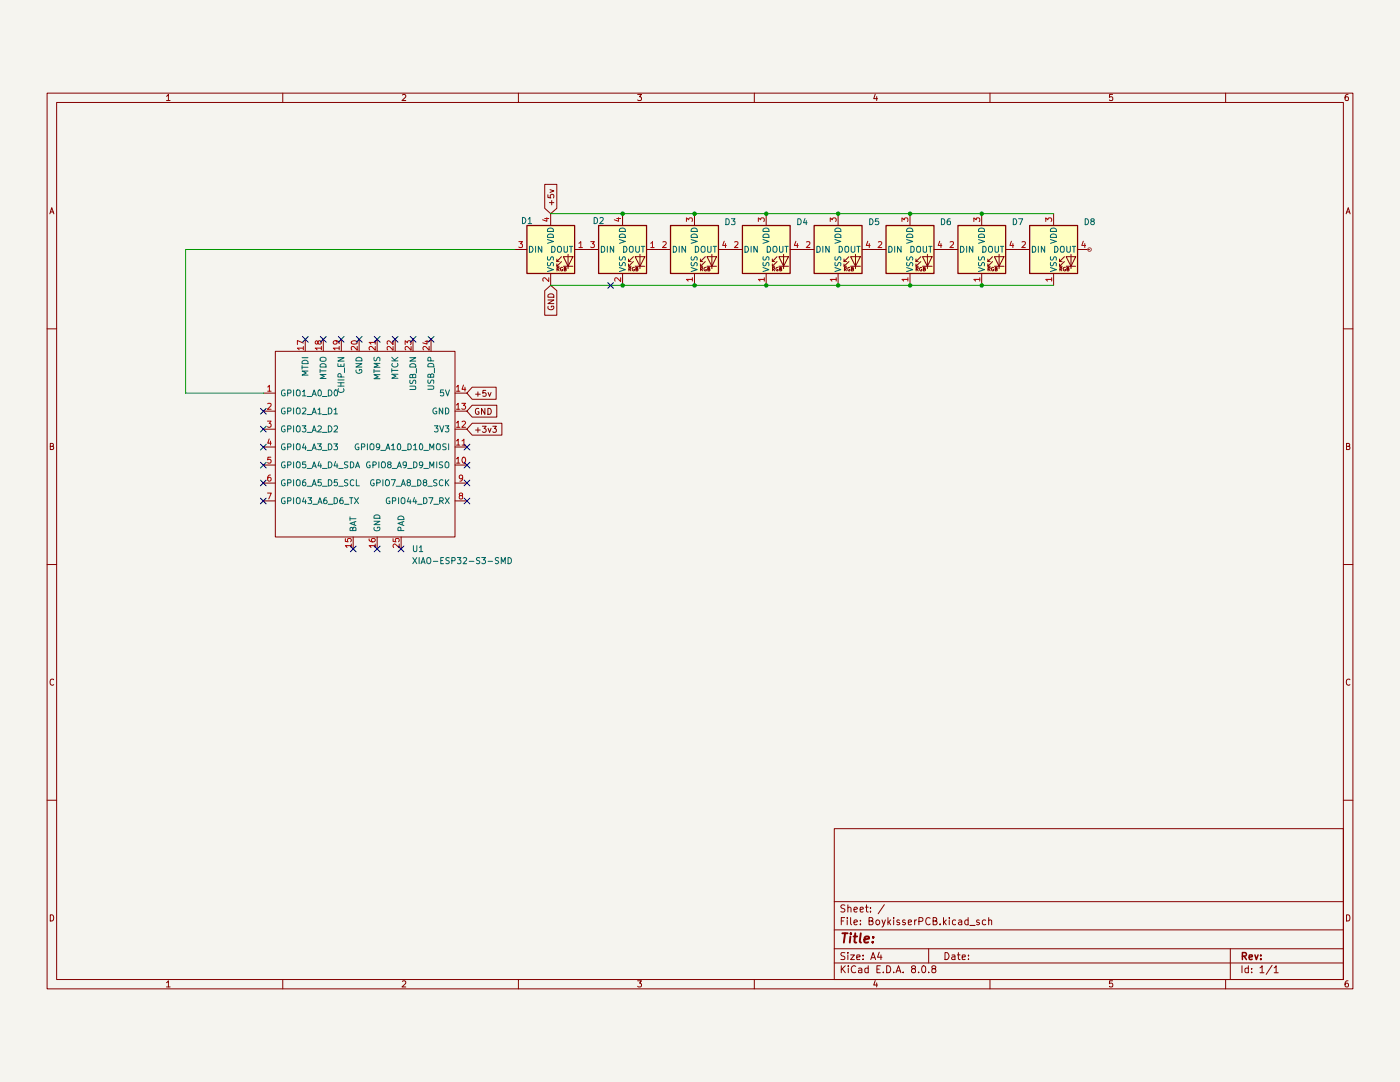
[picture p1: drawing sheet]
(kicad_sch
 (version 20231120)
 (generator "eeschema")
 (generator_version "8.0")
 (paper "A4")
 (lib_symbols
  (symbol "LED:SK6812"
   (pin_names
    (offset 0.254)) (exclude_from_sim no) (in_bom yes) (on_board yes)
   (property "Reference" "D" (at 5.08 5.715 0) (effects (font (size 1.27 1.27)) (justify right bottom)))
   (property "Value" "SK6812" (at 1.27 -5.715 0) (effects (font (size 1.27 1.27)) (justify left top)))
   (property "Footprint" "LED_SMD:LED_SK6812_PLCC4_5.0x5.0mm_P3.2mm" (at 1.27 -7.62 0) (effects (font (size 1.27 1.27)) (justify left top) (hide yes)))
   (property "Datasheet" "https://cdn-shop.adafruit.com/product-files/1138/SK6812+LED+datasheet+.pdf" (at 2.54 -9.525 0) (effects (font (size 1.27 1.27)) (justify left top) (hide yes)))
   (property "Description" "RGB LED with integrated controller" (at 0 0 0) (effects (font (size 1.27 1.27)) (hide yes)))
   (symbol "SK6812_0_0"
    (text "RGB" (at 2.286 -4.191 0) (effects (font (size 0.762 0.762)))))
   (symbol "SK6812_0_1"
    (polyline (pts (xy 1.27 -3.556) (xy 1.778 -3.556)) (stroke (width 0) (type default)) (fill (type none)))
    (polyline (pts (xy 1.27 -2.54) (xy 1.778 -2.54)) (stroke (width 0) (type default)) (fill (type none)))
    (polyline (pts (xy 4.699 -3.556) (xy 2.667 -3.556)) (stroke (width 0) (type default)) (fill (type none)))
    (polyline (pts (xy 2.286 -2.54) (xy 1.27 -3.556) (xy 1.27 -3.048)) (stroke (width 0) (type default)) (fill (type none)))
    (polyline (pts (xy 2.286 -1.524) (xy 1.27 -2.54) (xy 1.27 -2.032)) (stroke (width 0) (type default)) (fill (type none)))
    (polyline (pts (xy 3.683 -1.016) (xy 3.683 -3.556) (xy 3.683 -4.064)) (stroke (width 0) (type default)) (fill (type none)))
    (polyline (pts (xy 4.699 -1.524) (xy 2.667 -1.524) (xy 3.683 -3.556) (xy 4.699 -1.524)) (stroke (width 0) (type default)) (fill (type none)))
    (rectangle (start 5.08 5.08) (end -5.08 -5.08) (stroke (width 0.254) (type default)) (fill (type background))))
   (symbol "SK6812_1_1"
    (pin power_in line (at 0 -7.62 90) (length 2.54) (name "VSS" (effects (font (size 1.27 1.27)))) (number "1" (effects (font (size 1.27 1.27)))))
    (pin input line (at -7.62 0 0) (length 2.54) (name "DIN" (effects (font (size 1.27 1.27)))) (number "2" (effects (font (size 1.27 1.27)))))
    (pin power_in line (at 0 7.62 270) (length 2.54) (name "VDD" (effects (font (size 1.27 1.27)))) (number "3" (effects (font (size 1.27 1.27)))))
    (pin output line (at 7.62 0 180) (length 2.54) (name "DOUT" (effects (font (size 1.27 1.27)))) (number "4" (effects (font (size 1.27 1.27)))))))
  (symbol "LED:SK6812MINI"
   (pin_names
    (offset 0.254)) (exclude_from_sim no) (in_bom yes) (on_board yes)
   (property "Reference" "D" (at 5.08 5.715 0) (effects (font (size 1.27 1.27)) (justify right bottom)))
   (property "Value" "SK6812MINI" (at 1.27 -5.715 0) (effects (font (size 1.27 1.27)) (justify left top)))
   (property "Footprint" "LED_SMD:LED_SK6812MINI_PLCC4_3.5x3.5mm_P1.75mm" (at 1.27 -7.62 0) (effects (font (size 1.27 1.27)) (justify left top) (hide yes)))
   (property "Datasheet" "https://cdn-shop.adafruit.com/product-files/2686/SK6812MINI_REV.01-1-2.pdf" (at 2.54 -9.525 0) (effects (font (size 1.27 1.27)) (justify left top) (hide yes)))
   (property "Description" "RGB LED with integrated controller" (at 0 0 0) (effects (font (size 1.27 1.27)) (hide yes)))
   (symbol "SK6812MINI_0_0"
    (text "RGB" (at 2.286 -4.191 0) (effects (font (size 0.762 0.762)))))
   (symbol "SK6812MINI_0_1"
    (polyline (pts (xy 1.27 -3.556) (xy 1.778 -3.556)) (stroke (width 0) (type default)) (fill (type none)))
    (polyline (pts (xy 1.27 -2.54) (xy 1.778 -2.54)) (stroke (width 0) (type default)) (fill (type none)))
    (polyline (pts (xy 4.699 -3.556) (xy 2.667 -3.556)) (stroke (width 0) (type default)) (fill (type none)))
    (polyline (pts (xy 2.286 -2.54) (xy 1.27 -3.556) (xy 1.27 -3.048)) (stroke (width 0) (type default)) (fill (type none)))
    (polyline (pts (xy 2.286 -1.524) (xy 1.27 -2.54) (xy 1.27 -2.032)) (stroke (width 0) (type default)) (fill (type none)))
    (polyline (pts (xy 3.683 -1.016) (xy 3.683 -3.556) (xy 3.683 -4.064)) (stroke (width 0) (type default)) (fill (type none)))
    (polyline (pts (xy 4.699 -1.524) (xy 2.667 -1.524) (xy 3.683 -3.556) (xy 4.699 -1.524)) (stroke (width 0) (type default)) (fill (type none)))
    (rectangle (start 5.08 5.08) (end -5.08 -5.08) (stroke (width 0.254) (type default)) (fill (type background))))
   (symbol "SK6812MINI_1_1"
    (pin output line (at 7.62 0 180) (length 2.54) (name "DOUT" (effects (font (size 1.27 1.27)))) (number "1" (effects (font (size 1.27 1.27)))))
    (pin power_in line (at 0 -7.62 90) (length 2.54) (name "VSS" (effects (font (size 1.27 1.27)))) (number "2" (effects (font (size 1.27 1.27)))))
    (pin input line (at -7.62 0 0) (length 2.54) (name "DIN" (effects (font (size 1.27 1.27)))) (number "3" (effects (font (size 1.27 1.27)))))
    (pin power_in line (at 0 7.62 270) (length 2.54) (name "VDD" (effects (font (size 1.27 1.27)))) (number "4" (effects (font (size 1.27 1.27)))))))
  (symbol "Pixeldustsym:XIAO-ESP32-S3-SMD"
   (pin_names
    (offset 1.016)) (exclude_from_sim no) (in_bom yes) (on_board yes)
   (property "Reference" "U" (at -18.542 23.114 0) (effects (font (size 1.27 1.27))))
   (property "Value" "XIAO-ESP32-S3-SMD" (at -8.382 21.336 0) (effects (font (size 1.27 1.27))))
   (property "Footprint" "" (at -8.89 5.08 0) (effects (font (size 1.27 1.27)) (hide yes)))
   (property "Datasheet" "" (at -8.89 5.08 0) (effects (font (size 1.27 1.27)) (hide yes)))
   (property "Description" "" (at 0 0 0) (effects (font (size 1.27 1.27)) (hide yes)))
   (symbol "XIAO-ESP32-S3-SMD_0_1"
    (rectangle (start 19.05 -19.05) (end -19.05 20.32) (stroke (width 0) (type default)) (fill (type none))))
   (symbol "XIAO-ESP32-S3-SMD_1_1"
    (pin passive line (at -21.59 11.43 0) (length 2.54) (name "GPIO1_A0_D0" (effects (font (size 1.27 1.27)))) (number "1" (effects (font (size 1.27 1.27)))))
    (pin passive line (at 21.59 -3.81 180) (length 2.54) (name "GPIO8_A9_D9_MISO" (effects (font (size 1.27 1.27)))) (number "10" (effects (font (size 1.27 1.27)))))
    (pin passive line (at 21.59 0 180) (length 2.54) (name "GPIO9_A10_D10_MOSI" (effects (font (size 1.27 1.27)))) (number "11" (effects (font (size 1.27 1.27)))))
    (pin passive line (at 21.59 3.81 180) (length 2.54) (name "3V3" (effects (font (size 1.27 1.27)))) (number "12" (effects (font (size 1.27 1.27)))))
    (pin passive line (at 21.59 7.62 180) (length 2.54) (name "GND" (effects (font (size 1.27 1.27)))) (number "13" (effects (font (size 1.27 1.27)))))
    (pin passive line (at 21.59 11.43 180) (length 2.54) (name "5V" (effects (font (size 1.27 1.27)))) (number "14" (effects (font (size 1.27 1.27)))))
    (pin passive line (at -2.54 -21.59 90) (length 2.54) (name "BAT" (effects (font (size 1.27 1.27)))) (number "15" (effects (font (size 1.27 1.27)))))
    (pin passive line (at 2.54 -21.59 90) (length 2.54) (name "GND" (effects (font (size 1.27 1.27)))) (number "16" (effects (font (size 1.27 1.27)))))
    (pin passive line (at -12.7 22.86 270) (length 2.54) (name "MTDI" (effects (font (size 1.27 1.27)))) (number "17" (effects (font (size 1.27 1.27)))))
    (pin passive line (at -8.89 22.86 270) (length 2.54) (name "MTDO" (effects (font (size 1.27 1.27)))) (number "18" (effects (font (size 1.27 1.27)))))
    (pin passive line (at -5.08 22.86 270) (length 2.54) (name "CHIP_EN" (effects (font (size 1.27 1.27)))) (number "19" (effects (font (size 1.27 1.27)))))
    (pin passive line (at -21.59 7.62 0) (length 2.54) (name "GPIO2_A1_D1" (effects (font (size 1.27 1.27)))) (number "2" (effects (font (size 1.27 1.27)))))
    (pin passive line (at -1.27 22.86 270) (length 2.54) (name "GND" (effects (font (size 1.27 1.27)))) (number "20" (effects (font (size 1.27 1.27)))))
    (pin passive line (at 2.54 22.86 270) (length 2.54) (name "MTMS" (effects (font (size 1.27 1.27)))) (number "21" (effects (font (size 1.27 1.27)))))
    (pin passive line (at 6.35 22.86 270) (length 2.54) (name "MTCK" (effects (font (size 1.27 1.27)))) (number "22" (effects (font (size 1.27 1.27)))))
    (pin passive line (at 10.16 22.86 270) (length 2.54) (name "USB_DN" (effects (font (size 1.27 1.27)))) (number "23" (effects (font (size 1.27 1.27)))))
    (pin passive line (at 13.97 22.86 270) (length 2.54) (name "USB_DP" (effects (font (size 1.27 1.27)))) (number "24" (effects (font (size 1.27 1.27)))))
    (pin passive line (at 7.62 -21.59 90) (length 2.54) (name "PAD" (effects (font (size 1.27 1.27)))) (number "25" (effects (font (size 1.27 1.27)))))
    (pin passive line (at -21.59 3.81 0) (length 2.54) (name "GPIO3_A2_D2" (effects (font (size 1.27 1.27)))) (number "3" (effects (font (size 1.27 1.27)))))
    (pin passive line (at -21.59 0 0) (length 2.54) (name "GPIO4_A3_D3" (effects (font (size 1.27 1.27)))) (number "4" (effects (font (size 1.27 1.27)))))
    (pin passive line (at -21.59 -3.81 0) (length 2.54) (name "GPIO5_A4_D4_SDA" (effects (font (size 1.27 1.27)))) (number "5" (effects (font (size 1.27 1.27)))))
    (pin passive line (at -21.59 -7.62 0) (length 2.54) (name "GPIO6_A5_D5_SCL" (effects (font (size 1.27 1.27)))) (number "6" (effects (font (size 1.27 1.27)))))
    (pin passive line (at -21.59 -11.43 0) (length 2.54) (name "GPIO43_A6_D6_TX" (effects (font (size 1.27 1.27)))) (number "7" (effects (font (size 1.27 1.27)))))
    (pin passive line (at 21.59 -11.43 180) (length 2.54) (name "GPIO44_D7_RX" (effects (font (size 1.27 1.27)))) (number "8" (effects (font (size 1.27 1.27)))))
    (pin passive line (at 21.59 -7.62 180) (length 2.54) (name "GPIO7_A8_D8_SCK" (effects (font (size 1.27 1.27)))) (number "9" (effects (font (size 1.27 1.27))))))))
 (junction
  (at 162.56 35.56)
  (diameter 0)
  (color 0 0 0 0))
 (junction
  (at 208.28 50.8)
  (diameter 0)
  (color 0 0 0 0))
 (junction
  (at 147.32 35.56)
  (diameter 0)
  (color 0 0 0 0))
 (junction
  (at 162.56 50.8)
  (diameter 0)
  (color 0 0 0 0))
 (junction
  (at 208.28 35.56)
  (diameter 0)
  (color 0 0 0 0))
 (junction
  (at 177.8 35.56)
  (diameter 0)
  (color 0 0 0 0))
 (junction
  (at 147.32 50.8)
  (diameter 0)
  (color 0 0 0 0))
 (junction
  (at 177.8 50.8)
  (diameter 0)
  (color 0 0 0 0))
 (junction
  (at 193.04 50.8)
  (diameter 0)
  (color 0 0 0 0))
 (junction
  (at 132.08 50.8)
  (diameter 0)
  (color 0 0 0 0))
 (junction
  (at 132.08 35.56)
  (diameter 0)
  (color 0 0 0 0))
 (junction
  (at 193.04 35.56)
  (diameter 0)
  (color 0 0 0 0))
 (no_connect
  (at 55.88 96.52))
 (no_connect
  (at 129.54 50.8))
 (no_connect
  (at 55.88 88.9))
 (no_connect
  (at 72.39 62.23))
 (no_connect
  (at 55.88 85.09))
 (no_connect
  (at 91.44 62.23))
 (no_connect
  (at 80.01 62.23))
 (no_connect
  (at 99.06 96.52))
 (no_connect
  (at 55.88 77.47))
 (no_connect
  (at 83.82 62.23))
 (no_connect
  (at 99.06 92.71))
 (no_connect
  (at 55.88 92.71))
 (no_connect
  (at 85.09 106.68))
 (no_connect
  (at 55.88 81.28))
 (no_connect
  (at 99.06 88.9))
 (no_connect
  (at 64.77 62.23))
 (no_connect
  (at 87.63 62.23))
 (no_connect
  (at 80.01 106.68))
 (no_connect
  (at 99.06 85.09))
 (no_connect
  (at 231.14 43.18))
 (no_connect
  (at 76.2 62.23))
 (no_connect
  (at 68.58 62.23))
 (no_connect
  (at 74.93 106.68))
 (wire
  (pts (xy 208.28 35.56) (xy 223.52 35.56))
  (stroke (width 0) (type default)))
 (wire
  (pts (xy 177.8 35.56) (xy 193.04 35.56))
  (stroke (width 0) (type default)))
 (wire
  (pts (xy 162.56 35.56) (xy 177.8 35.56))
  (stroke (width 0) (type default)))
 (wire
  (pts (xy 147.32 50.8) (xy 162.56 50.8))
  (stroke (width 0) (type default)))
 (wire
  (pts (xy 116.84 50.8) (xy 132.08 50.8))
  (stroke (width 0) (type default)))
 (wire
  (pts (xy 193.04 50.8) (xy 208.28 50.8))
  (stroke (width 0) (type default)))
 (wire
  (pts (xy 193.04 35.56) (xy 208.28 35.56))
  (stroke (width 0) (type default)))
 (wire
  (pts (xy 109.22 43.18) (xy 39.37 43.18))
  (stroke (width 0) (type default)))
 (wire
  (pts (xy 162.56 50.8) (xy 177.8 50.8))
  (stroke (width 0) (type default)))
 (wire
  (pts (xy 177.8 50.8) (xy 193.04 50.8))
  (stroke (width 0) (type default)))
 (wire
  (pts (xy 132.08 50.8) (xy 147.32 50.8))
  (stroke (width 0) (type default)))
 (wire
  (pts (xy 39.37 43.18) (xy 39.37 73.66))
  (stroke (width 0) (type default)))
 (wire
  (pts (xy 116.84 35.56) (xy 132.08 35.56))
  (stroke (width 0) (type default)))
 (wire
  (pts (xy 39.37 73.66) (xy 55.88 73.66))
  (stroke (width 0) (type default)))
 (wire
  (pts (xy 132.08 35.56) (xy 147.32 35.56))
  (stroke (width 0) (type default)))
 (wire
  (pts (xy 147.32 35.56) (xy 162.56 35.56))
  (stroke (width 0) (type default)))
 (wire
  (pts (xy 208.28 50.8) (xy 223.52 50.8))
  (stroke (width 0) (type default)))
 (global_label "GND"
  (shape input)
  (at 116.84 50.8 270)
  (fields_autoplaced yes)
  (effects (font (size 1.27 1.27)) (justify right))
  (property "Intersheetrefs" "${INTERSHEET_REFS}" (at 116.84 57.6557 90) (effects (font (size 1.27 1.27)) (justify right) (hide yes))))
 (global_label "+5v"
  (shape input)
  (at 116.84 35.56 90)
  (fields_autoplaced yes)
  (effects (font (size 1.27 1.27)) (justify left))
  (property "Intersheetrefs" "${INTERSHEET_REFS}" (at 116.84 28.8253 90) (effects (font (size 1.27 1.27)) (justify left) (hide yes))))
 (global_label "+3v3"
  (shape input)
  (at 99.06 81.28 0)
  (fields_autoplaced yes)
  (effects (font (size 1.27 1.27)) (justify left))
  (property "Intersheetrefs" "${INTERSHEET_REFS}" (at 107.0042 81.28 0) (effects (font (size 1.27 1.27)) (justify left) (hide yes))))
 (global_label "GND"
  (shape input)
  (at 99.06 77.47 0)
  (fields_autoplaced yes)
  (effects (font (size 1.27 1.27)) (justify left))
  (property "Intersheetrefs" "${INTERSHEET_REFS}" (at 105.9157 77.47 0) (effects (font (size 1.27 1.27)) (justify left) (hide yes))))
 (global_label "+5v"
  (shape input)
  (at 99.06 73.66 0)
  (fields_autoplaced yes)
  (effects (font (size 1.27 1.27)) (justify left))
  (property "Intersheetrefs" "${INTERSHEET_REFS}" (at 105.7947 73.66 0) (effects (font (size 1.27 1.27)) (justify left) (hide yes))))
 (symbol
  (lib_id "LED:SK6812")
  (at 193.04 43.18 0)
  (unit 1)
  (exclude_from_sim no)
  (in_bom yes)
  (on_board yes)
  (dnp no)
  (property "Reference" "D6" (at 200.66 37.338 0) (effects (font (size 1.27 1.27))))
  (property "Value" "SK6812" (at 203.2 39.4014 0) (effects (font (size 1.27 1.27)) (hide yes)))
  (property "Footprint" "LED_SMD:LED_SK6812_PLCC4_5.0x5.0mm_P3.2mm" (at 194.31 50.8 0) (effects (font (size 1.27 1.27)) (justify left top) (hide yes)))
  (property "Datasheet" "https://cdn-shop.adafruit.com/product-files/1138/SK6812+LED+datasheet+.pdf" (at 195.58 52.705 0) (effects (font (size 1.27 1.27)) (justify left top) (hide yes)))
  (property "Description" "RGB LED with integrated controller" (at 193.04 43.18 0) (effects (font (size 1.27 1.27)) (hide yes)))
  (pin "4")
  (pin "2")
  (pin "1")
  (pin "3"))
 (symbol
  (lib_id "LED:SK6812MINI")
  (at 116.84 43.18 0)
  (unit 1)
  (exclude_from_sim no)
  (in_bom yes)
  (on_board yes)
  (dnp no)
  (property "Reference" "D1" (at 111.76 37.084 0) (effects (font (size 1.27 1.27))))
  (property "Value" "SK6812MINI" (at 108.712 36.83 0) (effects (font (size 1.27 1.27)) (hide yes)))
  (property "Footprint" "Pixeldust:SK6812MINI-E" (at 118.11 50.8 0) (effects (font (size 1.27 1.27)) (justify left top) (hide yes)))
  (property "Datasheet" "https://cdn-shop.adafruit.com/product-files/2686/SK6812MINI_REV.01-1-2.pdf" (at 119.38 52.705 0) (effects (font (size 1.27 1.27)) (justify left top) (hide yes)))
  (property "Description" "RGB LED with integrated controller" (at 116.84 43.18 0) (effects (font (size 1.27 1.27)) (hide yes)))
  (pin "4")
  (pin "1")
  (pin "2")
  (pin "3"))
 (symbol
  (lib_id "Pixeldustsym:XIAO-ESP32-S3-SMD")
  (at 77.47 85.09 0)
  (unit 1)
  (exclude_from_sim no)
  (in_bom yes)
  (on_board yes)
  (dnp no)
  (fields_autoplaced yes)
  (property "Reference" "U1" (at 87.2841 106.68 0) (effects (font (size 1.27 1.27)) (justify left)))
  (property "Value" "XIAO-ESP32-S3-SMD" (at 87.2841 109.22 0) (effects (font (size 1.27 1.27)) (justify left)))
  (property "Footprint" "Pixeldust:XIAO-ESP32S3-SMD" (at 68.58 80.01 0) (effects (font (size 1.27 1.27)) (hide yes)))
  (property "Datasheet" "" (at 68.58 80.01 0) (effects (font (size 1.27 1.27)) (hide yes)))
  (property "Description" "" (at 77.47 85.09 0) (effects (font (size 1.27 1.27)) (hide yes)))
  (pin "5")
  (pin "13")
  (pin "10")
  (pin "16")
  (pin "18")
  (pin "2")
  (pin "3")
  (pin "24")
  (pin "6")
  (pin "4")
  (pin "17")
  (pin "22")
  (pin "19")
  (pin "23")
  (pin "9")
  (pin "25")
  (pin "20")
  (pin "21")
  (pin "14")
  (pin "7")
  (pin "12")
  (pin "1")
  (pin "11")
  (pin "15")
  (pin "8"))
 (symbol
  (lib_id "LED:SK6812")
  (at 208.28 43.18 0)
  (unit 1)
  (exclude_from_sim no)
  (in_bom yes)
  (on_board yes)
  (dnp no)
  (property "Reference" "D7" (at 215.9 37.338 0) (effects (font (size 1.27 1.27))))
  (property "Value" "SK6812" (at 218.44 39.4014 0) (effects (font (size 1.27 1.27)) (hide yes)))
  (property "Footprint" "LED_SMD:LED_SK6812_PLCC4_5.0x5.0mm_P3.2mm" (at 209.55 50.8 0) (effects (font (size 1.27 1.27)) (justify left top) (hide yes)))
  (property "Datasheet" "https://cdn-shop.adafruit.com/product-files/1138/SK6812+LED+datasheet+.pdf" (at 210.82 52.705 0) (effects (font (size 1.27 1.27)) (justify left top) (hide yes)))
  (property "Description" "RGB LED with integrated controller" (at 208.28 43.18 0) (effects (font (size 1.27 1.27)) (hide yes)))
  (pin "4")
  (pin "2")
  (pin "1")
  (pin "3"))
 (symbol
  (lib_id "LED:SK6812MINI")
  (at 132.08 43.18 0)
  (unit 1)
  (exclude_from_sim no)
  (in_bom yes)
  (on_board yes)
  (dnp no)
  (property "Reference" "D2" (at 127 37.084 0) (effects (font (size 1.27 1.27))))
  (property "Value" "SK6812MINI" (at 123.952 36.83 0) (effects (font (size 1.27 1.27)) (hide yes)))
  (property "Footprint" "Pixeldust:SK6812MINI-E" (at 133.35 50.8 0) (effects (font (size 1.27 1.27)) (justify left top) (hide yes)))
  (property "Datasheet" "https://cdn-shop.adafruit.com/product-files/2686/SK6812MINI_REV.01-1-2.pdf" (at 134.62 52.705 0) (effects (font (size 1.27 1.27)) (justify left top) (hide yes)))
  (property "Description" "RGB LED with integrated controller" (at 132.08 43.18 0) (effects (font (size 1.27 1.27)) (hide yes)))
  (pin "4")
  (pin "1")
  (pin "2")
  (pin "3"))
 (symbol
  (lib_id "LED:SK6812")
  (at 147.32 43.18 0)
  (unit 1)
  (exclude_from_sim no)
  (in_bom yes)
  (on_board yes)
  (dnp no)
  (property "Reference" "D3" (at 154.94 37.338 0) (effects (font (size 1.27 1.27))))
  (property "Value" "SK6812" (at 157.48 39.4014 0) (effects (font (size 1.27 1.27)) (hide yes)))
  (property "Footprint" "LED_SMD:LED_SK6812_PLCC4_5.0x5.0mm_P3.2mm" (at 148.59 50.8 0) (effects (font (size 1.27 1.27)) (justify left top) (hide yes)))
  (property "Datasheet" "https://cdn-shop.adafruit.com/product-files/1138/SK6812+LED+datasheet+.pdf" (at 149.86 52.705 0) (effects (font (size 1.27 1.27)) (justify left top) (hide yes)))
  (property "Description" "RGB LED with integrated controller" (at 147.32 43.18 0) (effects (font (size 1.27 1.27)) (hide yes)))
  (pin "4")
  (pin "2")
  (pin "1")
  (pin "3"))
 (symbol
  (lib_id "LED:SK6812")
  (at 223.52 43.18 0)
  (unit 1)
  (exclude_from_sim no)
  (in_bom yes)
  (on_board yes)
  (dnp no)
  (property "Reference" "D8" (at 231.14 37.338 0) (effects (font (size 1.27 1.27))))
  (property "Value" "SK6812" (at 233.68 39.4014 0) (effects (font (size 1.27 1.27)) (hide yes)))
  (property "Footprint" "LED_SMD:LED_SK6812_PLCC4_5.0x5.0mm_P3.2mm" (at 224.79 50.8 0) (effects (font (size 1.27 1.27)) (justify left top) (hide yes)))
  (property "Datasheet" "https://cdn-shop.adafruit.com/product-files/1138/SK6812+LED+datasheet+.pdf" (at 226.06 52.705 0) (effects (font (size 1.27 1.27)) (justify left top) (hide yes)))
  (property "Description" "RGB LED with integrated controller" (at 223.52 43.18 0) (effects (font (size 1.27 1.27)) (hide yes)))
  (pin "4")
  (pin "2")
  (pin "1")
  (pin "3"))
 (symbol
  (lib_id "LED:SK6812")
  (at 162.56 43.18 0)
  (unit 1)
  (exclude_from_sim no)
  (in_bom yes)
  (on_board yes)
  (dnp no)
  (property "Reference" "D4" (at 170.18 37.338 0) (effects (font (size 1.27 1.27))))
  (property "Value" "SK6812" (at 172.72 39.4014 0) (effects (font (size 1.27 1.27)) (hide yes)))
  (property "Footprint" "LED_SMD:LED_SK6812_PLCC4_5.0x5.0mm_P3.2mm" (at 163.83 50.8 0) (effects (font (size 1.27 1.27)) (justify left top) (hide yes)))
  (property "Datasheet" "https://cdn-shop.adafruit.com/product-files/1138/SK6812+LED+datasheet+.pdf" (at 165.1 52.705 0) (effects (font (size 1.27 1.27)) (justify left top) (hide yes)))
  (property "Description" "RGB LED with integrated controller" (at 162.56 43.18 0) (effects (font (size 1.27 1.27)) (hide yes)))
  (pin "4")
  (pin "2")
  (pin "1")
  (pin "3"))
 (symbol
  (lib_id "LED:SK6812")
  (at 177.8 43.18 0)
  (unit 1)
  (exclude_from_sim no)
  (in_bom yes)
  (on_board yes)
  (dnp no)
  (property "Reference" "D5" (at 185.42 37.338 0) (effects (font (size 1.27 1.27))))
  (property "Value" "SK6812" (at 187.96 39.4014 0) (effects (font (size 1.27 1.27)) (hide yes)))
  (property "Footprint" "LED_SMD:LED_SK6812_PLCC4_5.0x5.0mm_P3.2mm" (at 179.07 50.8 0) (effects (font (size 1.27 1.27)) (justify left top) (hide yes)))
  (property "Datasheet" "https://cdn-shop.adafruit.com/product-files/1138/SK6812+LED+datasheet+.pdf" (at 180.34 52.705 0) (effects (font (size 1.27 1.27)) (justify left top) (hide yes)))
  (property "Description" "RGB LED with integrated controller" (at 177.8 43.18 0) (effects (font (size 1.27 1.27)) (hide yes)))
  (pin "4")
  (pin "2")
  (pin "1")
  (pin "3"))
 (sheet_instances
  (path ""
   (page "1"))))
